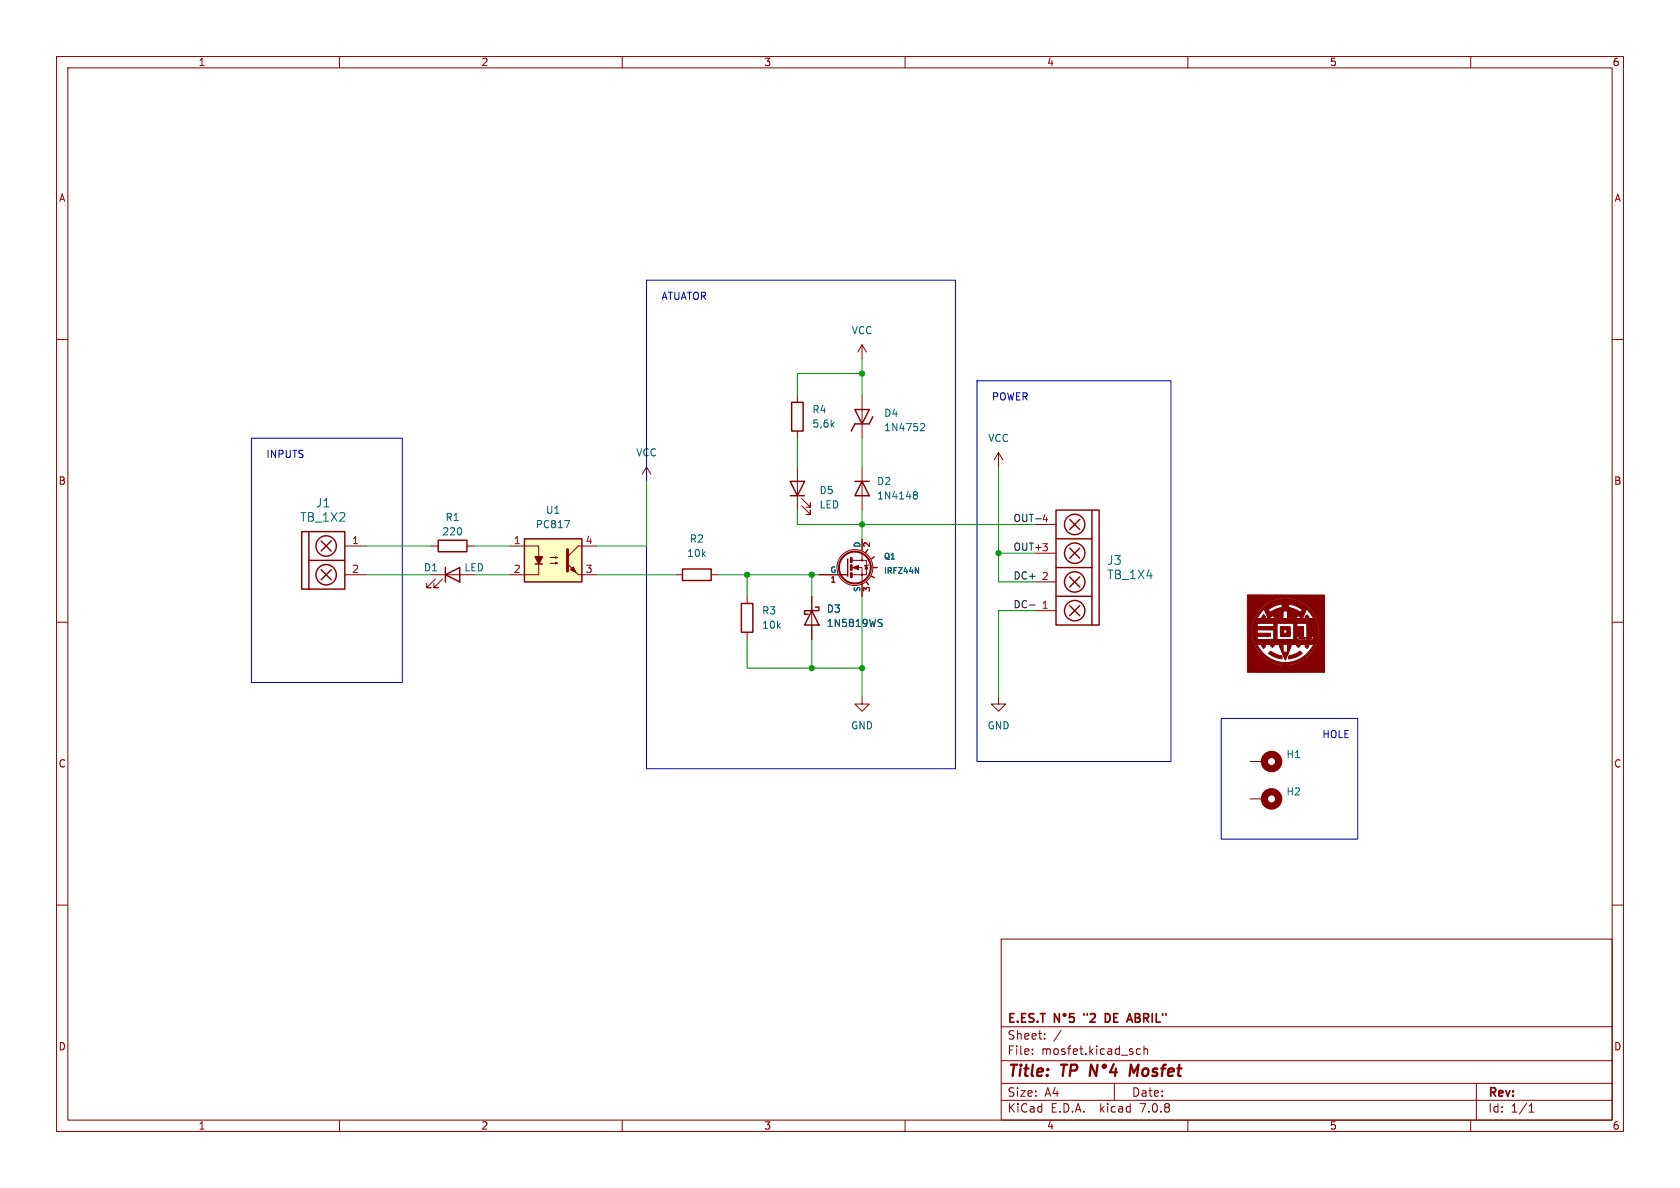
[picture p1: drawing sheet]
<svg xmlns="http://www.w3.org/2000/svg" width="297mm" height="210mm" viewBox="0 0 297 210" stroke-linecap="round" stroke-linejoin="round" font-family="sans-serif">
<g fill="none" stroke="#840000" stroke-width=".18">
<path d="M10 10h277v190h-277zM12 12h273v186h-273zM60 10v2M110 10v2M160 10v2M210 10v2M260 10v2M10 60h2M285 60h2M141 69.9v1.2M141 76.2v1.3M152.4 61v2.5"/>
<path d="M152.4 69.9v7.6M152.4 61l-.8 1.2M152.4 61l.8 1.2M61 96.5h3.8M76.2 96.5h1.3M82.5 96.5h1.3M90.2 96.5h5v1.9M95.2 99.7v1.9h-5M97.3 99.6h1.3l-.4 .1v-.3l.4 .2M97.3 98.6h1.3l-.4 .1v-.3l.4 .2M105.4 96.5h-3.2l-1.9 1.9M114.3 82.6l-.8 1.2"/>
<path d="M114.3 82.6v2.5M114.3 82.6l.8 1.2M141 82.6v7.6M141.7 89.4l1.6 1.5v-.7v.7h-.8M141.7 88.1l1.6 1.6v-.8v.8h-.8M152.4 97.8v1.3h-1.8M152.4 99.1h.8v2.5h-.8v-1.3h-1.8M152.4 82.6v7.6M152.4 95.3v2M153.5 99.8l-.7 .3M176.5 80l-.7 1.3M176.5 80v2.6"/>
<path d="M176.5 80l.8 1.3M182.9 97.8h3.8M182.9 92.7h3.8M10 110h2M61 101.6h3.8M76.2 101.6h7.6M77 102.4l-1.6 1.5h.8h-.8v-.8M78.2 102.4l-1.5 1.5h.8h-.8v-.8M102.2 101.6h3.2M119.4 101.6h1.2M125.7 101.6h1.3M132.1 105.4v1.3"/>
<path d="M132.1 111.8v1.2M143.5 105.4v7.6M144.8 101.6h5.1M150.6 101.6h1.8v3.8M182.9 108h3.8M182.9 102.9h3.8M285 110h2M152.4 123.2v1.3h1.3l-1.3 1.2-1.3-1.2h1.3M176.5 123.2v1.3h1.3l-1.3 1.2-1.2-1.2h1.2M221 134.6h2.5M10 160h2M221 141.2h2.5"/>
<path d="M285 160h2M177 166h108v32h-108zM60 198v2M110 198v2M160 198v2M177 194.5h108M177 191.5h108M177 187.5h108M177 181.5h108M182.5 186.3v.1M182.5 185.5v.1M184.7 183.6v.1"/>
<path d="M184.7 182.8v.1M187.6 182.1l-1.3 2M197 191.5v3M201.6 185.5l-.4-.1-.3 .3v.4l.1 .2h.6M202.2 185.5l.3-.1 .3 .1 .1 .9M202.2 184.9v1.5M210 198v2M260 198v2M261 191.5v6.5M270.3 196.6h.9M270.3 195.5l.4-.4v1.5"/>
<circle cx="152.4" cy="99.1" r=".13"/>
<circle cx="151.1" cy="100.3" r="3.2"/>
<circle cx="152.4" cy="101.6" r=".13"/>
</g>
<path d="M194 188.2l-.2 2-.9-2-.3 2M195.1 188.3l.2-.1 .1 .1 .1 .2-.1 .2-.2 .1-.2-.1-.1-.2zM196.9 188.1l-.7 1.4h1.3M197.3 188.9l-.2 1.3M201.3 188.2l-.9 1.4-.5-1.4-.2 2" fill="none" stroke="#840000" stroke-width=".4"/>
<g fill="none" stroke="#840000" stroke-width=".3">
<path d="M187.3 179.2v1.5l-.9-1.5v1.5M189.8 179.2h-.7v.7l.2-.1h.5l.1 .2-.1 .5-.2 .2-.5-.2M191.6 179.2v.3M196.1 179.4l-.3-.2h-.4v1.5h.4l.3-.2M199.7 179.2l.5 1.5"/>
<circle cx="188.2" cy="179.4" r=".21"/>
</g>
<g fill="none" stroke="#840000" stroke-width=".25">
<path d="M140 71.1h2v5.1h-2zM151.1 72.4h2.6l-1.3 2.5zM154.3 73.7l-.6 1.2h-2.6l-.6 1.3M53.3 94h7.7v10.1h-7.7zM54.6 99.1h6.4M54.6 94v10.1M56.8 95.6l1.7 1.8M58.5 95.6l-1.7 1.8M77.5 95.5h5v2h-5zM92.7 95.3h10.2v7.6h-10.2zM94.6 99.7h1.3M139.7 85.1h2.5l-1.2 2.5z"/>
<path d="M139.7 87.6h2.5M149.9 98.8v3.1M151.1 85.1h2.6M152.4 85.1l1.3 2.5h-2.6zM153.4 97.2l-.4 .5M154.6 98.4l-.5 .4M186.7 90.2h7.6v20.3h-7.6zM186.7 95.3h6.3M189.1 91.8l1.8 1.8M189.1 96.9l1.8 1.8M190.9 91.8l-1.8 1.8M190.9 96.9l-1.8 1.8"/>
<path d="M193 90.2v20.3M56.8 100.7l1.7 1.8M58.5 100.7l-1.7 1.8M78.7 101.6l2.6-1.3v2.6zM78.7 100.3v2.6M120.6 100.6h5.1v2h-5.1zM131.1 106.7h2v5.1h-2zM143.5 108l1.3 2.5h-2.6zM144.1 107.3h.7v.7h-2.6v.6h.7M153.2 102.9l.3 .5M154.1 101.9l.5 .2M154.4 100.3h.7"/>
<path d="M186.7 100.3h6.3M186.7 105.4h6.3M189.1 102l1.8 1.8M189.1 107.1l1.8 1.7M190.9 102l-1.8 1.8M190.9 107.1l-1.8 1.7"/>
<circle cx="57.7" cy="96.5" r="1.8"/>
<circle cx="190" cy="97.8" r="1.8"/>
<circle cx="190" cy="92.7" r="1.8"/>
<circle cx="57.7" cy="101.6" r="1.8"/>
<circle cx="190" cy="102.9" r="1.8"/>
<circle cx="190" cy="108" r="1.8"/>
</g>
<g fill="none" stroke="#840000" stroke-width="1.3">
<circle cx="224.8" cy="134.6" r="1.27"/>
<circle cx="224.8" cy="141.2" r="1.27"/>
</g>
<g fill="#840000" stroke="#840000" stroke-width=".18">
<path d="M224.6 114.1h.7l-.4 .4z"/>
<path d="M229.2 114.1h.7l-.4 .4z"/>
<path d="M230.8 112.7h.2v.3z"/>
<path d="M223 114.1l.7 .1a.31 .31 0 0 1-.3 .4 .31 .31 0 0 1-.3-.4z"/>
<path d="M223.4 108.6l.3 .4a.47 .47 0 0 1-.6 .1z"/>
<path d="M229.5 112.8l.2 .1 .1-.2-.1 .3z"/>
<path d="M229.8 112.7l.2 .2 .2-.2v.3l-.1-.3-.1 .3z"/>
<path d="M230.7 114.2l.7-.1-.3 .5z"/>
<path d="M230.8 108.9l.3-.2 .3 .4a.35 .35 0 0 1-.6 .1z"/>
<path d="M224.2 115.5l.5-.4 1.1 .6 .9 .2-.1 .5a3.4 3.4 0 0 1-2.4-.9z"/>
<path d="M231.6 112.7v.2l.2-.2 .2 .3-.2-.2-.2 .2z"/>
<path d="M227.8 115.9l1.7-.6a.35 .35 0 0 1 .4-.1 .35 .35 0 0 1 .2 .4l-.9 .5-1.4 .4z"/>
<path d="M230.4 112.7l.1 .2 .2-.1-.2-.1h.3l-.3 .3h-.1z"/>
<path d="M231.2 112.7h.1l.1 .3h-.3l.3-.1-.1-.2-.2 .2z"/>
<path d="M226.1 114.1h.7l.1 1.2h.7v-1.2h.7l-1.1 2.6z"/>
<path d="M226.4 110.8h1.7v1.7h-1.7v-.6h1.1v-.6h-.6v.6h-.5z"/>
<path d="M221.9 114.1h.4a5.6 5.6 0 0 0 9.9 0h.3a5.9 5.9 0 0 1-5.2 3.4 5.9 5.9 0 0 1-5.4-3.4z"/>
<path d="M220.5 105.2h13.7v13.6h-13.7v-7.2h.7a6 6 0 0 0 9 5.2 6 6 0 0 0 .2-10.3 6 6 0 0 0-9.1 4.7l-.1 .4h-.7z"/>
<path d="M221.9 109.3h10.7a6.1 6.1 0 0 1 0 4.6h-10.8l-.2-.8h7.1v-2.9h-2.9v2.9h-3.4h2.8v-1.7l-2.9-.1v.6h2.3v.6h-2.3v.6h9.9v-.6h-1.2v-2.1l.4 .1-.4-.1v-.2h.3l.3 .3v-.1a.3 .3 0 0 0 .6-.1l-.2 .1v-.2l-.1 .2h-.3v-.2v.2l-.3-.2h-2v.6h1.1v1.7h-1.1v.6h-7.7l-.2-.8 .1-1.5h3.7v-.6h-2.9v.6h-.8z"/>
<path d="M222.9 107.7a5.8 5.8 0 0 1 9.6 1.5 .45 .45 0 0 1-.6-.4l-.9-1.1-.4 .9a.46 .46 0 0 1-.2 .5 .46 .46 0 0 1-.5 .1l-.4-.4-.4 .4h-1.5v-1.2h-.8v1.2h-1.4l-.5-.4-.4 .4h-.4l-.6-1.4 .8 .1a.3 .3 0 0 0 .2 .3 .3 .3 0 0 0 .3-.1l1.1-.5 .8-.2-.1-.6h1.2v.6l1.2 .3 .8 .5 .5-.4a5 5 0 0 0-2.5-1h-1.2a4 4 0 0 0-2.3 1h-.8v-.1a2.25 2.25 0 0 0-1.1 1.4l-.2 .1h-.3z"/>
<path d="M153.2 99.9l.2 .7h-.5z"/>
<path d="M150.7 100.3l1.1-.4v.8z"/>
<path d="M100.3 99.7l1.9 1.9z"/>
<path d="M100.8 100.7l.5-.5 .6 1z"/>
</g>
<path d="M162.9 74.9h.4l.2 .3-.8 .9h.8M99.8 92h.9l-.6 1.3M161.6 87.4l.1 .1M161.6 87l.3-.1 .2 .2 .1 .1-.3 .3M161.7 87.5h.2M161.7 87.5h-.1M161.9 87.5l.3 .2-.1 .4-.2 .1-.3-.1M155.5 110.1l.3 .1 .2 .3-.3 .3h-.3M155.5 109.5h.5M161.8 100.3l.6 1.1v-1.1" fill="none" stroke="#006464" stroke-width=".18"/>
<path d="M100.3 97.2v3.8M150.5 98.7v.6M150.5 99.9v.8M150.5 101.3v.7" fill="none" stroke="#840000" stroke-width=".51"/>
<circle cx="151.1" cy="100.3" r="2.82" fill="none" stroke="#840000" stroke-width=".36"/>
<path d="M92.7 95.3h10.2v7.6h-10.2z" fill="#ffffc2" stroke="#ffffc2" stroke-width=".18"/>
<path d="M94.6 98.4h1.3l-.7 1.3z" fill="#840000" stroke="#840000" stroke-width=".25"/>
<path d="M182 107h1" fill="none" stroke="#0f0f0f" stroke-width=".18"/>
<path d="M114.3 49.5h54.6v86.4h-54.6zM44.4 77.5h26.7v43.2h-26.7zM172.7 67.3h34.3v67.3h-34.3zM215.9 127h24.1v21.3h-24.1z" fill="none" stroke="#0000c2" stroke-width=".18"/>
<g fill="none" stroke="#009600" stroke-width=".18">
<path d="M141 77.5v5.1M152.4 66h-11.4v3.9M152.4 63.5v6.4M152.4 77.5v5.1M64.8 96.5h11.4M83.8 96.5h6.4M114.3 85.1v11.4h-8.9M141 90.2v2.5h41.9M152.4 90.2v5.1M176.5 82.6v20.3h6.4M176.5 97.8h6.4M64.8 101.6h11.4"/>
<path d="M83.8 101.6h6.4M105.4 101.6h14M127 101.6h17.8M132.1 113v5.1h20.3M132.1 101.6v3.8M143.5 101.6v3.8M143.5 113v5.1M152.4 105.4v17.8M182.9 108h-6.4v15.2"/>
</g>
<g fill="#009600" stroke="#009600" stroke-width=".18">
<circle cx="143.5" cy="101.6" r=".46"/>
<circle cx="132.1" cy="101.6" r=".46"/>
<circle cx="152.4" cy="66" r=".46"/>
<circle cx="143.5" cy="118.1" r=".46"/>
<circle cx="152.4" cy="118.1" r=".46"/>
<circle cx="152.4" cy="92.7" r=".46"/>
<circle cx="176.5" cy="97.8" r=".46"/>
</g>
<g font-size="2.8" fill="#840000">
<text x="178" y="190.9">Title:</text>
<text x="187.7" y="190.9">TP</text>
<text x="201.4" y="190.9">Mosfet</text>
</g>
<g font-size="2.1" fill="#006464">
<text x="55.8" y="89.9">J1</text>
<text x="53" y="92.4">TB_1X2</text>
<text x="195.6" y="100.1">J3</text>
<text x="195.6" y="102.6">TB_1X4</text>
</g>
<g font-size="2.1" fill="#840000">
<text x="178" y="184">Sheet:</text>
<text x="178" y="181.2">E.ES.T</text>
<text x="192.3" y="181.2">&quot;2</text>
<text x="196.7" y="181.2">DE</text>
<text x="201.3" y="181.2">ABRIL&quot;</text>
<text x="178" y="186.7">File:</text>
<text x="184.1" y="186.7">mosfet.kicad_sch</text>
<text x="178" y="196.9">KiCad</text>
<text x="178" y="194.1">Size:</text>
<text x="184.7" y="194.1">A4</text>
<text x="185.7" y="196.9">E.D.A.</text>
<text x="194.6" y="196.9">kicad</text>
<text x="200" y="194.1">Date:</text>
<text x="201.8" y="196.9">7.0.8</text>
<text x="263" y="194.3">Rev:</text>
<text x="263" y="196.9">Id:</text>
<text x="267.1" y="196.9">1/1</text>
</g>
<g font-size="1.8" fill="#840000">
<text x="35" y="11.9">1</text>
<text x="85" y="11.9">2</text>
<text x="135" y="11.9">3</text>
<text x="185" y="11.9">4</text>
<text x="235" y="11.9">5</text>
<text x="285" y="11.9">6</text>
<text x="10.3" y="35.9">A</text>
<text x="285.3" y="35.9">A</text>
<text x="10.3" y="85.9">B</text>
<text x="285.3" y="85.9">B</text>
<text x="10.3" y="135.9">C</text>
<text x="285.3" y="135.9">C</text>
<text x="10.3" y="185.9">D</text>
<text x="285.3" y="185.9">D</text>
<text x="35" y="199.9">1</text>
<text x="85" y="199.9">2</text>
<text x="135" y="199.9">3</text>
<text x="185" y="199.9">4</text>
<text x="235" y="199.9">5</text>
<text x="285" y="199.9">6</text>
</g>
<g font-size="1.8" fill="#0000c2">
<text x="116.8" y="53.1">ATUATOR</text>
<text x="175.3" y="70.9">POWER</text>
<text x="47" y="81">INPUTS</text>
<text x="233.7" y="130.6">HOLE</text>
</g>
<g font-size="1.8" fill="#006464">
<text x="150.5" y="59.3">VCC</text>
<text x="143.5" y="73.3">R4</text>
<text x="143.5" y="75.8">5,6k</text>
<text x="156.2" y="73.9">D4</text>
<text x="156.2" y="76.4">1N4752</text>
<text x="112.4" y="80.9">VCC</text>
<text x="174.6" y="78.3">VCC</text>
<text x="144.8" y="87.5">D5</text>
<text x="154.9" y="86">D2</text>
<text x="154.9" y="88.5">1N4148</text>
<text x="78.1" y="94.8">220</text>
<text x="78.7" y="92.3">R1</text>
<text x="94.6" y="93.6">PC817</text>
<text x="96.4" y="91">U1</text>
<text x="144.8" y="90.1">LED</text>
<text x="74.9" y="101.2">D1</text>
<text x="82" y="101.2">LED</text>
<text x="121.4" y="98.7">10k</text>
<text x="121.8" y="96.1">R2</text>
<text x="134.6" y="108.8">R3</text>
<text x="134.6" y="111.4">10k</text>
<text x="146.1" y="108.5">D3</text>
<text x="146.1" y="111">1N5819WS</text>
<text x="150.4" y="129.1">GND</text>
<text x="174.5" y="129.1">GND</text>
<text x="227.3" y="134.2">H1</text>
<text x="227.3" y="140.8">H2</text>
</g>
<g font-size="1.8" fill="#0f0f0f">
<text x="179.1" y="92.4">OUT- 4</text>
<text x="179.1" y="97.4">OUT+3</text>
<text x="179.1" y="102.5">DC+</text>
<text x="179.1" y="107.6">DC-</text>
</g>
<g font-size="1.8" fill="#a90000">
<text x="62.2" y="96.3">1</text>
<text x="62.2" y="101.3">2</text>
<text x="90.7" y="96.3">1</text>
<text x="90.7" y="101.3">2</text>
<text x="103.4" y="101.3">3</text>
<text x="103.4" y="96.3">4</text>
<text x="184.1" y="107.7">1</text>
<text x="184.1" y="102.6">2</text>
</g>
<g font-size="1.4" fill="#006464">
<text x="146.7" y="101.3">G</text>
<text x="152.1" y="96.9" transform="rotate(-90 152.1 96.9)">D</text>
<text x="156.2" y="99.1">Q1</text>
<text x="156.2" y="101.6">IRFZ44N</text>
<text x="152.1" y="104.8" transform="rotate(-90 152.1 104.8)">S</text>
</g>
<g font-size="1.4" fill="#a90000">
<text x="154.1" y="96.9" transform="rotate(-90 154.1 96.9)">2</text>
<text x="146.7" y="103.3">1</text>
<text x="154.1" y="104.8" transform="rotate(-90 154.1 104.8)">3</text>
</g>
</svg>
